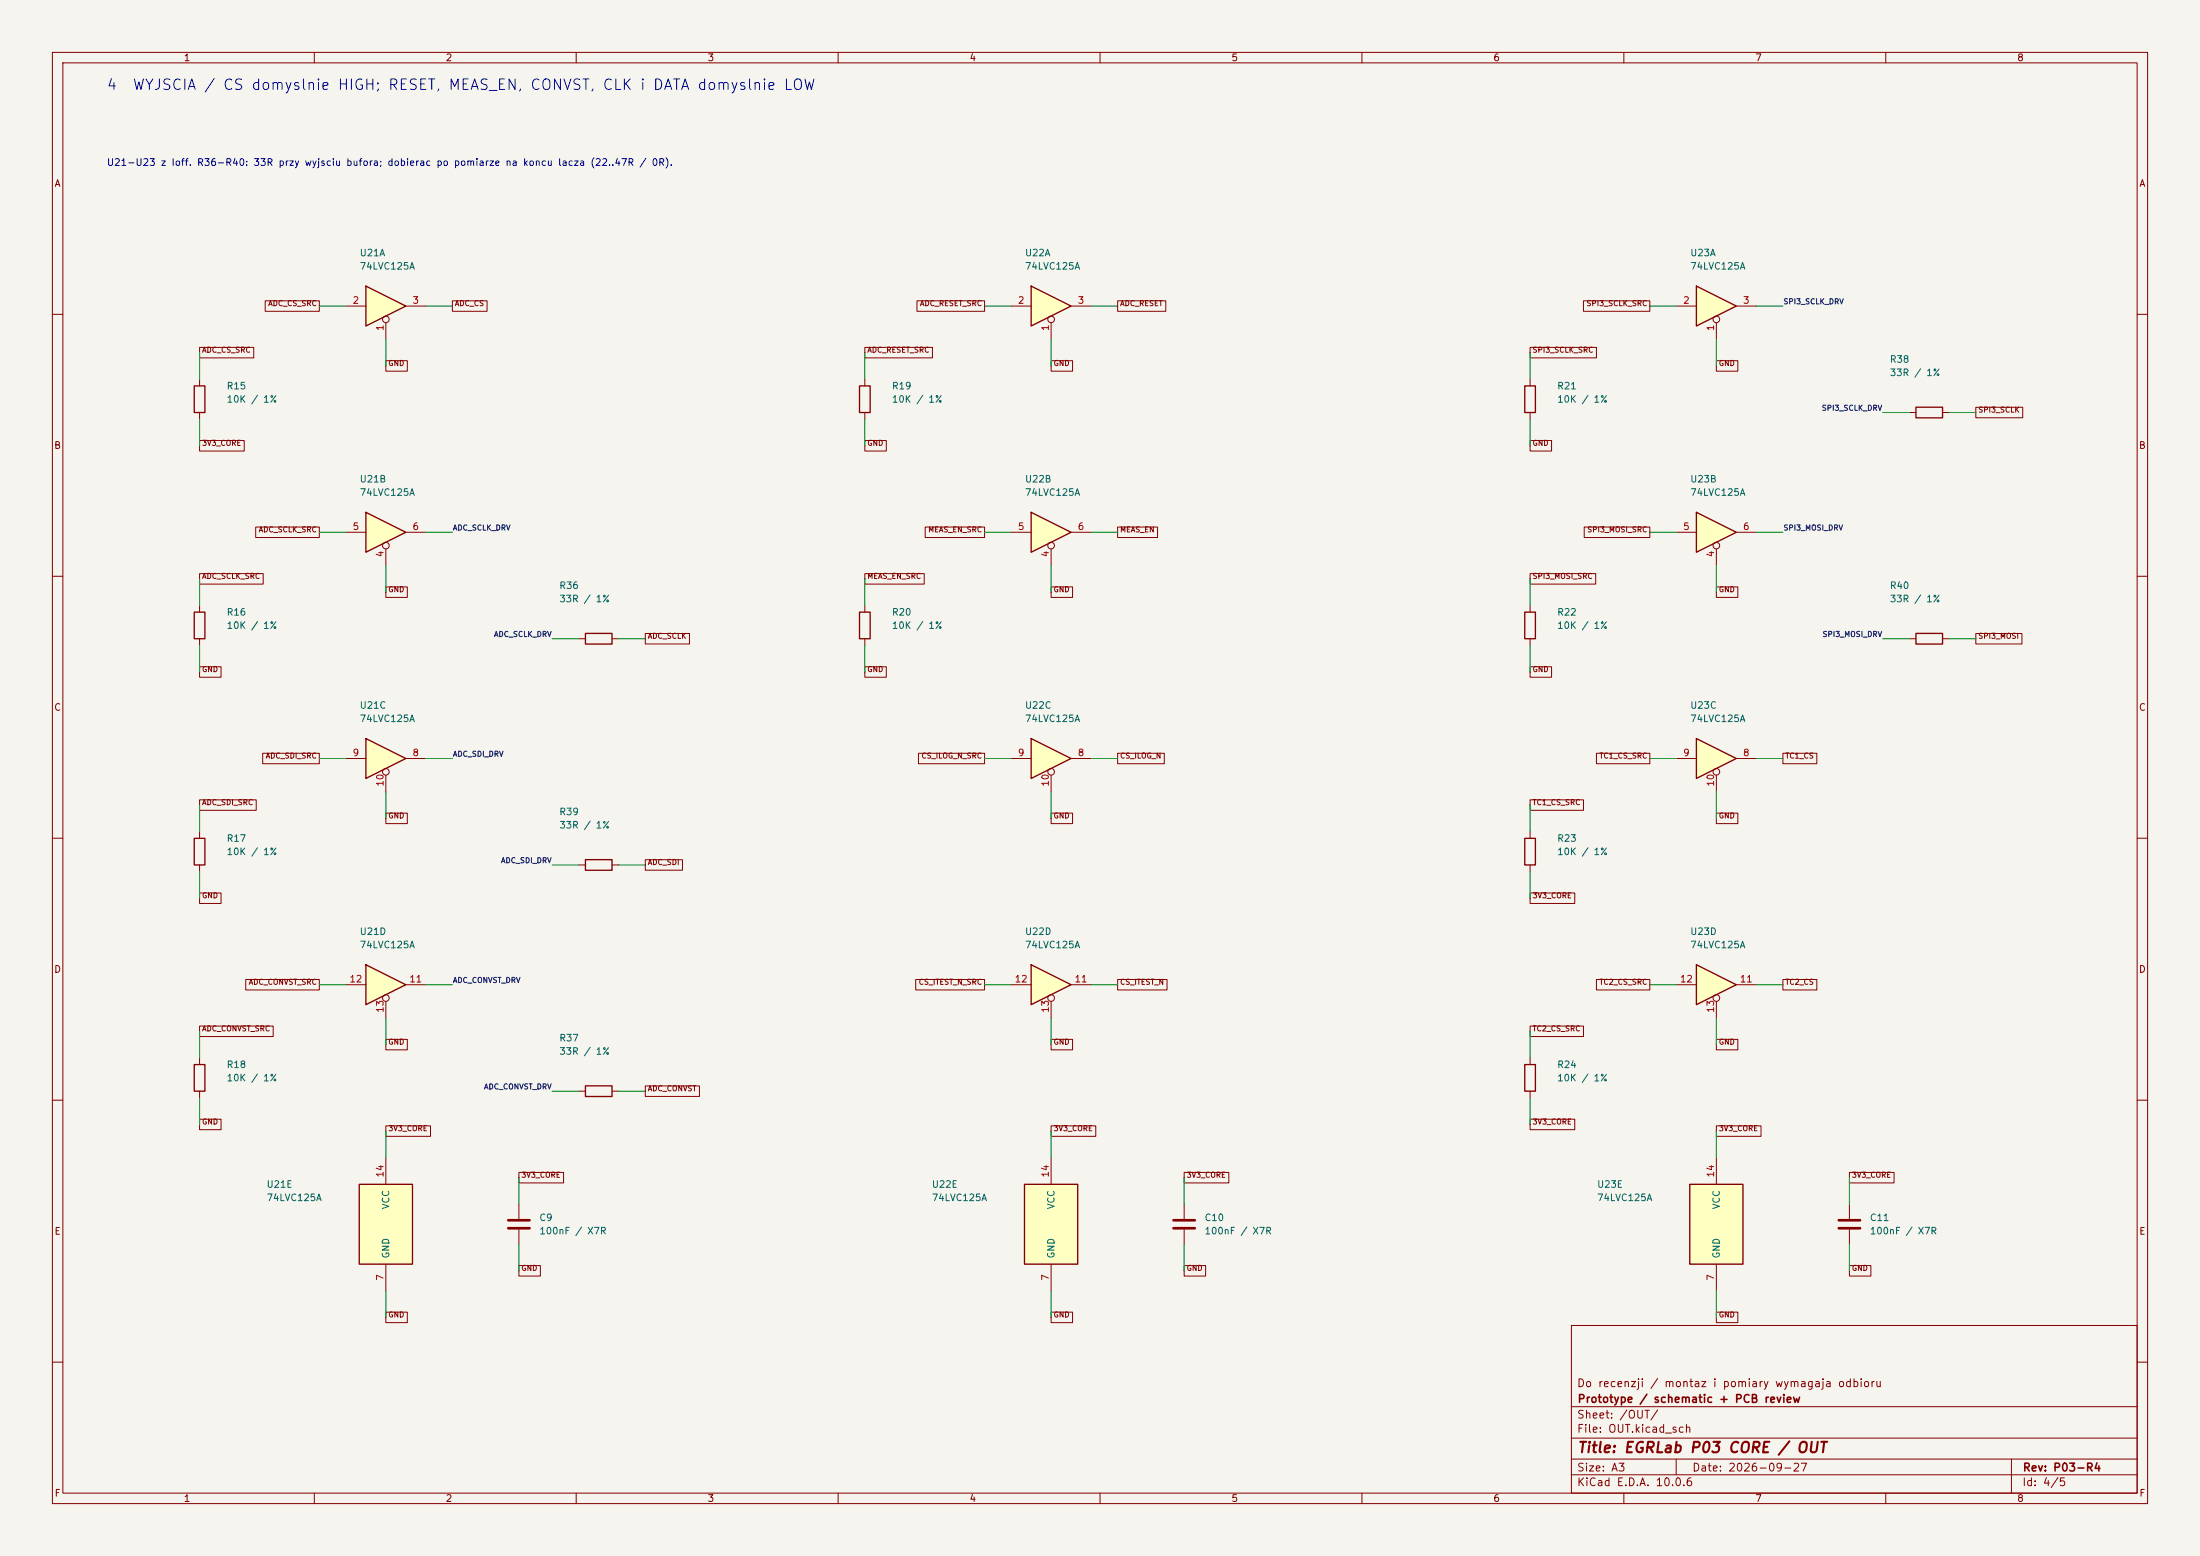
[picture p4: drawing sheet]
(kicad_sch (version 20250114) (generator "eeschema") (paper "A3") (title_block (title "EGRLab P03 CORE / OUT") (date "2026-09-27") (rev "P03-R4") (company "Prototype / schematic + PCB review") (comment 1 "Do recenzji / montaz i pomiary wymagaja odbioru"))(lib_symbols (symbol "P03:74LVC125" (pin_names (offset 1.016)) (exclude_from_sim no) (in_bom yes) (on_board yes) (in_pos_files yes) (duplicate_pin_numbers_are_jumpers no) (symbol "74LVC125_1_0" (polyline (pts (xy -3.81 3.81) (xy -3.81 -3.81) (xy 3.81 0) (xy -3.81 3.81)) (stroke (width 0.254) (type default)) (fill (type background))) (pin input inverted (at 0 -6.35 90) (length 4.445) (name "" (effects (font (size 1.27 1.27)))) (number "1" (effects (font (size 1.27 1.27))))) (pin input line (at -7.62 0 0) (length 3.81) (name "" (effects (font (size 1.27 1.27)))) (number "2" (effects (font (size 1.27 1.27))))) (pin tri_state line (at 7.62 0 180) (length 3.81) (name "" (effects (font (size 1.27 1.27)))) (number "3" (effects (font (size 1.27 1.27)))))) (symbol "74LVC125_2_0" (polyline (pts (xy -3.81 3.81) (xy -3.81 -3.81) (xy 3.81 0) (xy -3.81 3.81)) (stroke (width 0.254) (type default)) (fill (type background))) (pin input inverted (at 0 -6.35 90) (length 4.445) (name "" (effects (font (size 1.27 1.27)))) (number "4" (effects (font (size 1.27 1.27))))) (pin input line (at -7.62 0 0) (length 3.81) (name "" (effects (font (size 1.27 1.27)))) (number "5" (effects (font (size 1.27 1.27))))) (pin tri_state line (at 7.62 0 180) (length 3.81) (name "" (effects (font (size 1.27 1.27)))) (number "6" (effects (font (size 1.27 1.27)))))) (symbol "74LVC125_3_0" (polyline (pts (xy -3.81 3.81) (xy -3.81 -3.81) (xy 3.81 0) (xy -3.81 3.81)) (stroke (width 0.254) (type default)) (fill (type background))) (pin tri_state line (at 7.62 0 180) (length 3.81) (name "" (effects (font (size 1.27 1.27)))) (number "8" (effects (font (size 1.27 1.27))))) (pin input line (at -7.62 0 0) (length 3.81) (name "" (effects (font (size 1.27 1.27)))) (number "9" (effects (font (size 1.27 1.27))))) (pin input inverted (at 0 -6.35 90) (length 4.445) (name "" (effects (font (size 1.27 1.27)))) (number "10" (effects (font (size 1.27 1.27)))))) (symbol "74LVC125_4_0" (polyline (pts (xy -3.81 3.81) (xy -3.81 -3.81) (xy 3.81 0) (xy -3.81 3.81)) (stroke (width 0.254) (type default)) (fill (type background))) (pin tri_state line (at 7.62 0 180) (length 3.81) (name "" (effects (font (size 1.27 1.27)))) (number "11" (effects (font (size 1.27 1.27))))) (pin input line (at -7.62 0 0) (length 3.81) (name "" (effects (font (size 1.27 1.27)))) (number "12" (effects (font (size 1.27 1.27))))) (pin input inverted (at 0 -6.35 90) (length 4.445) (name "" (effects (font (size 1.27 1.27)))) (number "13" (effects (font (size 1.27 1.27)))))) (symbol "74LVC125_5_0" (pin power_in line (at 0 -12.7 90) (length 5.08) (name "GND" (effects (font (size 1.27 1.27)))) (number "7" (effects (font (size 1.27 1.27))))) (pin power_in line (at 0 12.7 270) (length 5.08) (name "VCC" (effects (font (size 1.27 1.27)))) (number "14" (effects (font (size 1.27 1.27)))))) (symbol "74LVC125_5_1" (rectangle (start -5.08 7.62) (end 5.08 -7.62) (stroke (width 0.254) (type default)) (fill (type background)))) (embedded_fonts no))(symbol "P03:R" (pin_numbers (hide yes)) (pin_names (offset 0)) (exclude_from_sim no) (in_bom yes) (on_board yes) (in_pos_files yes) (duplicate_pin_numbers_are_jumpers no) (symbol "R_0_1" (rectangle (start -1.016 -2.54) (end 1.016 2.54) (stroke (width 0.254) (type default)) (fill (type none)))) (symbol "R_1_1" (pin passive line (at 0 3.81 270) (length 1.27) (name "" (effects (font (size 1.27 1.27)))) (number "1" (effects (font (size 1.27 1.27))))) (pin passive line (at 0 -3.81 90) (length 1.27) (name "" (effects (font (size 1.27 1.27)))) (number "2" (effects (font (size 1.27 1.27)))))) (embedded_fonts no))(symbol "P03:C" (pin_numbers (hide yes)) (pin_names (offset 0.254)) (exclude_from_sim no) (in_bom yes) (on_board yes) (in_pos_files yes) (duplicate_pin_numbers_are_jumpers no) (symbol "C_0_1" (polyline (pts (xy -2.032 0.762) (xy 2.032 0.762)) (stroke (width 0.508) (type default)) (fill (type none))) (polyline (pts (xy -2.032 -0.762) (xy 2.032 -0.762)) (stroke (width 0.508) (type default)) (fill (type none)))) (symbol "C_1_1" (pin passive line (at 0 3.81 270) (length 2.794) (name "" (effects (font (size 1.27 1.27)))) (number "1" (effects (font (size 1.27 1.27))))) (pin passive line (at 0 -3.81 90) (length 2.794) (name "" (effects (font (size 1.27 1.27)))) (number "2" (effects (font (size 1.27 1.27)))))) (embedded_fonts no)))(symbol (lib_id "P03:74LVC125") (at 73.66 58.42 0) (unit 1) (in_bom yes) (on_board yes) (dnp no) (property "Reference" "U21" (at 68.58 48.26 0) (effects (font (size 1.27 1.27)) (justify left))) (property "Value" "74LVC125A" (at 68.58 50.8 0) (effects (font (size 1.27 1.27)) (justify left)))(property "Footprint" "P03:Adapter_SO14_DIP14_W15.24_Kamami575068" (at 73.66 58.42 0) (effects (font (size 1 1)) hide))(property "MPN" "74LVC125AD,118 (Nexperia) on Kamami 575068" (at 73.66 58.42 0) (effects (font (size 1 1)) hide))(property "BaselineRef" "U_OUT1" (at 73.66 58.42 0) (effects (font (size 1 1)) hide))(property "Datasheet" "https://assets.nexperia.com/documents/data-sheet/74LVC125A.pdf" (at 73.66 58.42 0) (effects (font (size 1 1)) hide))(pin "1")(pin "2")(pin "3"))(symbol (lib_id "P03:R") (at 38.1 76.2 0) (unit 1) (in_bom yes) (on_board yes) (dnp no) (property "Reference" "R15" (at 43.18 73.66 0) (effects (font (size 1.27 1.27)) (justify left))) (property "Value" "10K / 1%" (at 43.18 76.2 0) (effects (font (size 1.27 1.27)) (justify left)))(property "Footprint" "Resistor_THT:R_Axial_DIN0207_L6.3mm_D2.5mm_P10.16mm_Horizontal" (at 38.1 76.2 0) (effects (font (size 1 1)) hide))(property "MPN" "MF0207FTE-10K" (at 38.1 76.2 0) (effects (font (size 1 1)) hide))(property "BaselineRef" "ADDED_R2_SOURCE_DEFAULT" (at 38.1 76.2 0) (effects (font (size 1 1)) hide))(property "Datasheet" "https://www.yageo.com/upload/media/product/productsearch/datasheet/lr/Yageo_LR_MFR_1.pdf" (at 38.1 76.2 0) (effects (font (size 1 1)) hide))(pin "1")(pin "2"))(symbol (lib_id "P03:74LVC125") (at 73.66 101.6 0) (unit 2) (in_bom yes) (on_board yes) (dnp no) (property "Reference" "U21" (at 68.58 91.44 0) (effects (font (size 1.27 1.27)) (justify left))) (property "Value" "74LVC125A" (at 68.58 93.98 0) (effects (font (size 1.27 1.27)) (justify left)))(property "Footprint" "P03:Adapter_SO14_DIP14_W15.24_Kamami575068" (at 73.66 101.6 0) (effects (font (size 1 1)) hide))(property "MPN" "74LVC125AD,118 (Nexperia) on Kamami 575068" (at 73.66 101.6 0) (effects (font (size 1 1)) hide))(property "BaselineRef" "U_OUT1" (at 73.66 101.6 0) (effects (font (size 1 1)) hide))(property "Datasheet" "https://assets.nexperia.com/documents/data-sheet/74LVC125A.pdf" (at 73.66 101.6 0) (effects (font (size 1 1)) hide))(pin "4")(pin "5")(pin "6"))(symbol (lib_id "P03:R") (at 38.1 119.38 0) (unit 1) (in_bom yes) (on_board yes) (dnp no) (property "Reference" "R16" (at 43.18 116.84 0) (effects (font (size 1.27 1.27)) (justify left))) (property "Value" "10K / 1%" (at 43.18 119.38000000000001 0) (effects (font (size 1.27 1.27)) (justify left)))(property "Footprint" "Resistor_THT:R_Axial_DIN0207_L6.3mm_D2.5mm_P10.16mm_Horizontal" (at 38.1 119.38 0) (effects (font (size 1 1)) hide))(property "MPN" "MF0207FTE-10K" (at 38.1 119.38 0) (effects (font (size 1 1)) hide))(property "BaselineRef" "ADDED_R2_SOURCE_DEFAULT" (at 38.1 119.38 0) (effects (font (size 1 1)) hide))(property "Datasheet" "https://www.yageo.com/upload/media/product/productsearch/datasheet/lr/Yageo_LR_MFR_1.pdf" (at 38.1 119.38 0) (effects (font (size 1 1)) hide))(pin "1")(pin "2"))(symbol (lib_id "P03:R") (at 114.3 121.92 90) (unit 1) (in_bom yes) (on_board yes) (dnp no) (property "Reference" "R36" (at 106.68 111.76 90) (effects (font (size 1.27 1.27)) (justify right))) (property "Value" "33R / 1%" (at 106.68 114.30000000000001 90) (effects (font (size 1.27 1.27)) (justify right)))(property "Footprint" "Resistor_THT:R_Axial_DIN0207_L6.3mm_D2.5mm_P10.16mm_Horizontal" (at 114.3 121.92 0) (effects (font (size 1 1)) hide))(property "MPN" "MF0207FTE-33R" (at 114.3 121.92 0) (effects (font (size 1 1)) hide))(property "BaselineRef" "ADDED_R2_SOURCE_TERMINATION" (at 114.3 121.92 0) (effects (font (size 1 1)) hide))(property "Datasheet" "https://www.yageo.com/upload/media/product/productsearch/datasheet/lr/Yageo_LR_MFR_1.pdf" (at 114.3 121.92 0) (effects (font (size 1 1)) hide))(pin "1")(pin "2"))(symbol (lib_id "P03:74LVC125") (at 73.66 144.78 0) (unit 3) (in_bom yes) (on_board yes) (dnp no) (property "Reference" "U21" (at 68.58 134.62 0) (effects (font (size 1.27 1.27)) (justify left))) (property "Value" "74LVC125A" (at 68.58 137.16 0) (effects (font (size 1.27 1.27)) (justify left)))(property "Footprint" "P03:Adapter_SO14_DIP14_W15.24_Kamami575068" (at 73.66 144.78 0) (effects (font (size 1 1)) hide))(property "MPN" "74LVC125AD,118 (Nexperia) on Kamami 575068" (at 73.66 144.78 0) (effects (font (size 1 1)) hide))(property "BaselineRef" "U_OUT1" (at 73.66 144.78 0) (effects (font (size 1 1)) hide))(property "Datasheet" "https://assets.nexperia.com/documents/data-sheet/74LVC125A.pdf" (at 73.66 144.78 0) (effects (font (size 1 1)) hide))(pin "8")(pin "9")(pin "10"))(symbol (lib_id "P03:R") (at 38.1 162.56 0) (unit 1) (in_bom yes) (on_board yes) (dnp no) (property "Reference" "R17" (at 43.18 160.02 0) (effects (font (size 1.27 1.27)) (justify left))) (property "Value" "10K / 1%" (at 43.18 162.56 0) (effects (font (size 1.27 1.27)) (justify left)))(property "Footprint" "Resistor_THT:R_Axial_DIN0207_L6.3mm_D2.5mm_P10.16mm_Horizontal" (at 38.1 162.56 0) (effects (font (size 1 1)) hide))(property "MPN" "MF0207FTE-10K" (at 38.1 162.56 0) (effects (font (size 1 1)) hide))(property "BaselineRef" "ADDED_R2_SOURCE_DEFAULT" (at 38.1 162.56 0) (effects (font (size 1 1)) hide))(property "Datasheet" "https://www.yageo.com/upload/media/product/productsearch/datasheet/lr/Yageo_LR_MFR_1.pdf" (at 38.1 162.56 0) (effects (font (size 1 1)) hide))(pin "1")(pin "2"))(symbol (lib_id "P03:R") (at 114.3 165.1 90) (unit 1) (in_bom yes) (on_board yes) (dnp no) (property "Reference" "R39" (at 106.68 154.94 90) (effects (font (size 1.27 1.27)) (justify right))) (property "Value" "33R / 1%" (at 106.68 157.48 90) (effects (font (size 1.27 1.27)) (justify right)))(property "Footprint" "Resistor_THT:R_Axial_DIN0207_L6.3mm_D2.5mm_P10.16mm_Horizontal" (at 114.3 165.1 0) (effects (font (size 1 1)) hide))(property "MPN" "MF0207FTE-33R" (at 114.3 165.1 0) (effects (font (size 1 1)) hide))(property "BaselineRef" "ADDED_R2_SOURCE_TERMINATION" (at 114.3 165.1 0) (effects (font (size 1 1)) hide))(property "Datasheet" "https://www.yageo.com/upload/media/product/productsearch/datasheet/lr/Yageo_LR_MFR_1.pdf" (at 114.3 165.1 0) (effects (font (size 1 1)) hide))(pin "1")(pin "2"))(symbol (lib_id "P03:74LVC125") (at 73.66 187.96 0) (unit 4) (in_bom yes) (on_board yes) (dnp no) (property "Reference" "U21" (at 68.58 177.8 0) (effects (font (size 1.27 1.27)) (justify left))) (property "Value" "74LVC125A" (at 68.58 180.34 0) (effects (font (size 1.27 1.27)) (justify left)))(property "Footprint" "P03:Adapter_SO14_DIP14_W15.24_Kamami575068" (at 73.66 187.96 0) (effects (font (size 1 1)) hide))(property "MPN" "74LVC125AD,118 (Nexperia) on Kamami 575068" (at 73.66 187.96 0) (effects (font (size 1 1)) hide))(property "BaselineRef" "U_OUT1" (at 73.66 187.96 0) (effects (font (size 1 1)) hide))(property "Datasheet" "https://assets.nexperia.com/documents/data-sheet/74LVC125A.pdf" (at 73.66 187.96 0) (effects (font (size 1 1)) hide))(pin "11")(pin "12")(pin "13"))(symbol (lib_id "P03:R") (at 38.1 205.74 0) (unit 1) (in_bom yes) (on_board yes) (dnp no) (property "Reference" "R18" (at 43.18 203.2 0) (effects (font (size 1.27 1.27)) (justify left))) (property "Value" "10K / 1%" (at 43.18 205.73999999999998 0) (effects (font (size 1.27 1.27)) (justify left)))(property "Footprint" "Resistor_THT:R_Axial_DIN0207_L6.3mm_D2.5mm_P10.16mm_Horizontal" (at 38.1 205.74 0) (effects (font (size 1 1)) hide))(property "MPN" "MF0207FTE-10K" (at 38.1 205.74 0) (effects (font (size 1 1)) hide))(property "BaselineRef" "ADDED_R2_SOURCE_DEFAULT" (at 38.1 205.74 0) (effects (font (size 1 1)) hide))(property "Datasheet" "https://www.yageo.com/upload/media/product/productsearch/datasheet/lr/Yageo_LR_MFR_1.pdf" (at 38.1 205.74 0) (effects (font (size 1 1)) hide))(pin "1")(pin "2"))(symbol (lib_id "P03:R") (at 114.3 208.28 90) (unit 1) (in_bom yes) (on_board yes) (dnp no) (property "Reference" "R37" (at 106.68 198.12 90) (effects (font (size 1.27 1.27)) (justify right))) (property "Value" "33R / 1%" (at 106.68 200.66 90) (effects (font (size 1.27 1.27)) (justify right)))(property "Footprint" "Resistor_THT:R_Axial_DIN0207_L6.3mm_D2.5mm_P10.16mm_Horizontal" (at 114.3 208.28 0) (effects (font (size 1 1)) hide))(property "MPN" "MF0207FTE-33R" (at 114.3 208.28 0) (effects (font (size 1 1)) hide))(property "BaselineRef" "ADDED_R2_SOURCE_TERMINATION" (at 114.3 208.28 0) (effects (font (size 1 1)) hide))(property "Datasheet" "https://www.yageo.com/upload/media/product/productsearch/datasheet/lr/Yageo_LR_MFR_1.pdf" (at 114.3 208.28 0) (effects (font (size 1 1)) hide))(pin "1")(pin "2"))(symbol (lib_id "P03:74LVC125") (at 73.66 233.68 0) (unit 5) (in_bom yes) (on_board yes) (dnp no) (property "Reference" "U21" (at 50.8 226.06 0) (effects (font (size 1.27 1.27)) (justify left))) (property "Value" "74LVC125A" (at 50.8 228.6 0) (effects (font (size 1.27 1.27)) (justify left)))(property "Footprint" "P03:Adapter_SO14_DIP14_W15.24_Kamami575068" (at 73.66 233.68 0) (effects (font (size 1 1)) hide))(property "MPN" "74LVC125AD,118 (Nexperia) on Kamami 575068" (at 73.66 233.68 0) (effects (font (size 1 1)) hide))(property "BaselineRef" "U_OUT1" (at 73.66 233.68 0) (effects (font (size 1 1)) hide))(property "Datasheet" "https://assets.nexperia.com/documents/data-sheet/74LVC125A.pdf" (at 73.66 233.68 0) (effects (font (size 1 1)) hide))(pin "7")(pin "14"))(symbol (lib_id "P03:C") (at 99.06 233.68 0) (unit 1) (in_bom yes) (on_board yes) (dnp no) (property "Reference" "C9" (at 102.87 232.41 0) (effects (font (size 1.27 1.27)) (justify left))) (property "Value" "100nF / X7R" (at 102.87 234.95 0) (effects (font (size 1.27 1.27)) (justify left)))(property "Footprint" "P03:C_Vishay_K15_H5_P5" (at 99.06 233.68 0) (effects (font (size 1 1)) hide))(property "MPN" "K104K15X7RF53H5" (at 99.06 233.68 0) (effects (font (size 1 1)) hide))(property "BaselineRef" "C_U_OUT1" (at 99.06 233.68 0) (effects (font (size 1 1)) hide))(property "Datasheet" "https://www.vishay.com/docs/45171/kseries.pdf" (at 99.06 233.68 0) (effects (font (size 1 1)) hide))(pin "1")(pin "2"))(symbol (lib_id "P03:74LVC125") (at 200.66 58.42 0) (unit 1) (in_bom yes) (on_board yes) (dnp no) (property "Reference" "U22" (at 195.58 48.26 0) (effects (font (size 1.27 1.27)) (justify left))) (property "Value" "74LVC125A" (at 195.58 50.8 0) (effects (font (size 1.27 1.27)) (justify left)))(property "Footprint" "P03:Adapter_SO14_DIP14_W15.24_Kamami575068" (at 200.66 58.42 0) (effects (font (size 1 1)) hide))(property "MPN" "74LVC125AD,118 (Nexperia) on Kamami 575068" (at 200.66 58.42 0) (effects (font (size 1 1)) hide))(property "BaselineRef" "U_OUT2" (at 200.66 58.42 0) (effects (font (size 1 1)) hide))(property "Datasheet" "https://assets.nexperia.com/documents/data-sheet/74LVC125A.pdf" (at 200.66 58.42 0) (effects (font (size 1 1)) hide))(pin "1")(pin "2")(pin "3"))(symbol (lib_id "P03:R") (at 165.1 76.2 0) (unit 1) (in_bom yes) (on_board yes) (dnp no) (property "Reference" "R19" (at 170.18 73.66 0) (effects (font (size 1.27 1.27)) (justify left))) (property "Value" "10K / 1%" (at 170.18 76.2 0) (effects (font (size 1.27 1.27)) (justify left)))(property "Footprint" "Resistor_THT:R_Axial_DIN0207_L6.3mm_D2.5mm_P10.16mm_Horizontal" (at 165.1 76.2 0) (effects (font (size 1 1)) hide))(property "MPN" "MF0207FTE-10K" (at 165.1 76.2 0) (effects (font (size 1 1)) hide))(property "BaselineRef" "ADDED_R2_SOURCE_DEFAULT" (at 165.1 76.2 0) (effects (font (size 1 1)) hide))(property "Datasheet" "https://www.yageo.com/upload/media/product/productsearch/datasheet/lr/Yageo_LR_MFR_1.pdf" (at 165.1 76.2 0) (effects (font (size 1 1)) hide))(pin "1")(pin "2"))(symbol (lib_id "P03:74LVC125") (at 200.66 101.6 0) (unit 2) (in_bom yes) (on_board yes) (dnp no) (property "Reference" "U22" (at 195.58 91.44 0) (effects (font (size 1.27 1.27)) (justify left))) (property "Value" "74LVC125A" (at 195.58 93.98 0) (effects (font (size 1.27 1.27)) (justify left)))(property "Footprint" "P03:Adapter_SO14_DIP14_W15.24_Kamami575068" (at 200.66 101.6 0) (effects (font (size 1 1)) hide))(property "MPN" "74LVC125AD,118 (Nexperia) on Kamami 575068" (at 200.66 101.6 0) (effects (font (size 1 1)) hide))(property "BaselineRef" "U_OUT2" (at 200.66 101.6 0) (effects (font (size 1 1)) hide))(property "Datasheet" "https://assets.nexperia.com/documents/data-sheet/74LVC125A.pdf" (at 200.66 101.6 0) (effects (font (size 1 1)) hide))(pin "4")(pin "5")(pin "6"))(symbol (lib_id "P03:R") (at 165.1 119.38 0) (unit 1) (in_bom yes) (on_board yes) (dnp no) (property "Reference" "R20" (at 170.18 116.84 0) (effects (font (size 1.27 1.27)) (justify left))) (property "Value" "10K / 1%" (at 170.18 119.38000000000001 0) (effects (font (size 1.27 1.27)) (justify left)))(property "Footprint" "Resistor_THT:R_Axial_DIN0207_L6.3mm_D2.5mm_P10.16mm_Horizontal" (at 165.1 119.38 0) (effects (font (size 1 1)) hide))(property "MPN" "MF0207FTE-10K" (at 165.1 119.38 0) (effects (font (size 1 1)) hide))(property "BaselineRef" "ADDED_R2_SOURCE_DEFAULT" (at 165.1 119.38 0) (effects (font (size 1 1)) hide))(property "Datasheet" "https://www.yageo.com/upload/media/product/productsearch/datasheet/lr/Yageo_LR_MFR_1.pdf" (at 165.1 119.38 0) (effects (font (size 1 1)) hide))(pin "1")(pin "2"))(symbol (lib_id "P03:74LVC125") (at 200.66 144.78 0) (unit 3) (in_bom yes) (on_board yes) (dnp no) (property "Reference" "U22" (at 195.58 134.62 0) (effects (font (size 1.27 1.27)) (justify left))) (property "Value" "74LVC125A" (at 195.58 137.16 0) (effects (font (size 1.27 1.27)) (justify left)))(property "Footprint" "P03:Adapter_SO14_DIP14_W15.24_Kamami575068" (at 200.66 144.78 0) (effects (font (size 1 1)) hide))(property "MPN" "74LVC125AD,118 (Nexperia) on Kamami 575068" (at 200.66 144.78 0) (effects (font (size 1 1)) hide))(property "BaselineRef" "U_OUT2" (at 200.66 144.78 0) (effects (font (size 1 1)) hide))(property "Datasheet" "https://assets.nexperia.com/documents/data-sheet/74LVC125A.pdf" (at 200.66 144.78 0) (effects (font (size 1 1)) hide))(pin "8")(pin "9")(pin "10"))(symbol (lib_id "P03:74LVC125") (at 200.66 187.96 0) (unit 4) (in_bom yes) (on_board yes) (dnp no) (property "Reference" "U22" (at 195.58 177.8 0) (effects (font (size 1.27 1.27)) (justify left))) (property "Value" "74LVC125A" (at 195.58 180.34 0) (effects (font (size 1.27 1.27)) (justify left)))(property "Footprint" "P03:Adapter_SO14_DIP14_W15.24_Kamami575068" (at 200.66 187.96 0) (effects (font (size 1 1)) hide))(property "MPN" "74LVC125AD,118 (Nexperia) on Kamami 575068" (at 200.66 187.96 0) (effects (font (size 1 1)) hide))(property "BaselineRef" "U_OUT2" (at 200.66 187.96 0) (effects (font (size 1 1)) hide))(property "Datasheet" "https://assets.nexperia.com/documents/data-sheet/74LVC125A.pdf" (at 200.66 187.96 0) (effects (font (size 1 1)) hide))(pin "11")(pin "12")(pin "13"))(symbol (lib_id "P03:74LVC125") (at 200.66 233.68 0) (unit 5) (in_bom yes) (on_board yes) (dnp no) (property "Reference" "U22" (at 177.8 226.06 0) (effects (font (size 1.27 1.27)) (justify left))) (property "Value" "74LVC125A" (at 177.8 228.6 0) (effects (font (size 1.27 1.27)) (justify left)))(property "Footprint" "P03:Adapter_SO14_DIP14_W15.24_Kamami575068" (at 200.66 233.68 0) (effects (font (size 1 1)) hide))(property "MPN" "74LVC125AD,118 (Nexperia) on Kamami 575068" (at 200.66 233.68 0) (effects (font (size 1 1)) hide))(property "BaselineRef" "U_OUT2" (at 200.66 233.68 0) (effects (font (size 1 1)) hide))(property "Datasheet" "https://assets.nexperia.com/documents/data-sheet/74LVC125A.pdf" (at 200.66 233.68 0) (effects (font (size 1 1)) hide))(pin "7")(pin "14"))(symbol (lib_id "P03:C") (at 226.06 233.68 0) (unit 1) (in_bom yes) (on_board yes) (dnp no) (property "Reference" "C10" (at 229.87 232.41 0) (effects (font (size 1.27 1.27)) (justify left))) (property "Value" "100nF / X7R" (at 229.87 234.95 0) (effects (font (size 1.27 1.27)) (justify left)))(property "Footprint" "P03:C_Vishay_K15_H5_P5" (at 226.06 233.68 0) (effects (font (size 1 1)) hide))(property "MPN" "K104K15X7RF53H5" (at 226.06 233.68 0) (effects (font (size 1 1)) hide))(property "BaselineRef" "C_U_OUT2" (at 226.06 233.68 0) (effects (font (size 1 1)) hide))(property "Datasheet" "https://www.vishay.com/docs/45171/kseries.pdf" (at 226.06 233.68 0) (effects (font (size 1 1)) hide))(pin "1")(pin "2"))(symbol (lib_id "P03:74LVC125") (at 327.66 58.42 0) (unit 1) (in_bom yes) (on_board yes) (dnp no) (property "Reference" "U23" (at 322.58 48.26 0) (effects (font (size 1.27 1.27)) (justify left))) (property "Value" "74LVC125A" (at 322.58 50.8 0) (effects (font (size 1.27 1.27)) (justify left)))(property "Footprint" "P03:Adapter_SO14_DIP14_W15.24_Kamami575068" (at 327.66 58.42 0) (effects (font (size 1 1)) hide))(property "MPN" "74LVC125AD,118 (Nexperia) on Kamami 575068" (at 327.66 58.42 0) (effects (font (size 1 1)) hide))(property "BaselineRef" "U_OUT3" (at 327.66 58.42 0) (effects (font (size 1 1)) hide))(property "Datasheet" "https://assets.nexperia.com/documents/data-sheet/74LVC125A.pdf" (at 327.66 58.42 0) (effects (font (size 1 1)) hide))(pin "1")(pin "2")(pin "3"))(symbol (lib_id "P03:R") (at 292.1 76.2 0) (unit 1) (in_bom yes) (on_board yes) (dnp no) (property "Reference" "R21" (at 297.18 73.66 0) (effects (font (size 1.27 1.27)) (justify left))) (property "Value" "10K / 1%" (at 297.18 76.2 0) (effects (font (size 1.27 1.27)) (justify left)))(property "Footprint" "Resistor_THT:R_Axial_DIN0207_L6.3mm_D2.5mm_P10.16mm_Horizontal" (at 292.1 76.2 0) (effects (font (size 1 1)) hide))(property "MPN" "MF0207FTE-10K" (at 292.1 76.2 0) (effects (font (size 1 1)) hide))(property "BaselineRef" "ADDED_R2_SOURCE_DEFAULT" (at 292.1 76.2 0) (effects (font (size 1 1)) hide))(property "Datasheet" "https://www.yageo.com/upload/media/product/productsearch/datasheet/lr/Yageo_LR_MFR_1.pdf" (at 292.1 76.2 0) (effects (font (size 1 1)) hide))(pin "1")(pin "2"))(symbol (lib_id "P03:R") (at 368.3 78.74 90) (unit 1) (in_bom yes) (on_board yes) (dnp no) (property "Reference" "R38" (at 360.68 68.58 90) (effects (font (size 1.27 1.27)) (justify right))) (property "Value" "33R / 1%" (at 360.68 71.12 90) (effects (font (size 1.27 1.27)) (justify right)))(property "Footprint" "Resistor_THT:R_Axial_DIN0207_L6.3mm_D2.5mm_P10.16mm_Horizontal" (at 368.3 78.74 0) (effects (font (size 1 1)) hide))(property "MPN" "MF0207FTE-33R" (at 368.3 78.74 0) (effects (font (size 1 1)) hide))(property "BaselineRef" "ADDED_R2_SOURCE_TERMINATION" (at 368.3 78.74 0) (effects (font (size 1 1)) hide))(property "Datasheet" "https://www.yageo.com/upload/media/product/productsearch/datasheet/lr/Yageo_LR_MFR_1.pdf" (at 368.3 78.74 0) (effects (font (size 1 1)) hide))(pin "1")(pin "2"))(symbol (lib_id "P03:74LVC125") (at 327.66 101.6 0) (unit 2) (in_bom yes) (on_board yes) (dnp no) (property "Reference" "U23" (at 322.58 91.44 0) (effects (font (size 1.27 1.27)) (justify left))) (property "Value" "74LVC125A" (at 322.58 93.98 0) (effects (font (size 1.27 1.27)) (justify left)))(property "Footprint" "P03:Adapter_SO14_DIP14_W15.24_Kamami575068" (at 327.66 101.6 0) (effects (font (size 1 1)) hide))(property "MPN" "74LVC125AD,118 (Nexperia) on Kamami 575068" (at 327.66 101.6 0) (effects (font (size 1 1)) hide))(property "BaselineRef" "U_OUT3" (at 327.66 101.6 0) (effects (font (size 1 1)) hide))(property "Datasheet" "https://assets.nexperia.com/documents/data-sheet/74LVC125A.pdf" (at 327.66 101.6 0) (effects (font (size 1 1)) hide))(pin "4")(pin "5")(pin "6"))(symbol (lib_id "P03:R") (at 292.1 119.38 0) (unit 1) (in_bom yes) (on_board yes) (dnp no) (property "Reference" "R22" (at 297.18 116.84 0) (effects (font (size 1.27 1.27)) (justify left))) (property "Value" "10K / 1%" (at 297.18 119.38000000000001 0) (effects (font (size 1.27 1.27)) (justify left)))(property "Footprint" "Resistor_THT:R_Axial_DIN0207_L6.3mm_D2.5mm_P10.16mm_Horizontal" (at 292.1 119.38 0) (effects (font (size 1 1)) hide))(property "MPN" "MF0207FTE-10K" (at 292.1 119.38 0) (effects (font (size 1 1)) hide))(property "BaselineRef" "ADDED_R2_SOURCE_DEFAULT" (at 292.1 119.38 0) (effects (font (size 1 1)) hide))(property "Datasheet" "https://www.yageo.com/upload/media/product/productsearch/datasheet/lr/Yageo_LR_MFR_1.pdf" (at 292.1 119.38 0) (effects (font (size 1 1)) hide))(pin "1")(pin "2"))(symbol (lib_id "P03:R") (at 368.3 121.92 90) (unit 1) (in_bom yes) (on_board yes) (dnp no) (property "Reference" "R40" (at 360.68 111.76 90) (effects (font (size 1.27 1.27)) (justify right))) (property "Value" "33R / 1%" (at 360.68 114.30000000000001 90) (effects (font (size 1.27 1.27)) (justify right)))(property "Footprint" "Resistor_THT:R_Axial_DIN0207_L6.3mm_D2.5mm_P10.16mm_Horizontal" (at 368.3 121.92 0) (effects (font (size 1 1)) hide))(property "MPN" "MF0207FTE-33R" (at 368.3 121.92 0) (effects (font (size 1 1)) hide))(property "BaselineRef" "ADDED_R2_SOURCE_TERMINATION" (at 368.3 121.92 0) (effects (font (size 1 1)) hide))(property "Datasheet" "https://www.yageo.com/upload/media/product/productsearch/datasheet/lr/Yageo_LR_MFR_1.pdf" (at 368.3 121.92 0) (effects (font (size 1 1)) hide))(pin "1")(pin "2"))(symbol (lib_id "P03:74LVC125") (at 327.66 144.78 0) (unit 3) (in_bom yes) (on_board yes) (dnp no) (property "Reference" "U23" (at 322.58 134.62 0) (effects (font (size 1.27 1.27)) (justify left))) (property "Value" "74LVC125A" (at 322.58 137.16 0) (effects (font (size 1.27 1.27)) (justify left)))(property "Footprint" "P03:Adapter_SO14_DIP14_W15.24_Kamami575068" (at 327.66 144.78 0) (effects (font (size 1 1)) hide))(property "MPN" "74LVC125AD,118 (Nexperia) on Kamami 575068" (at 327.66 144.78 0) (effects (font (size 1 1)) hide))(property "BaselineRef" "U_OUT3" (at 327.66 144.78 0) (effects (font (size 1 1)) hide))(property "Datasheet" "https://assets.nexperia.com/documents/data-sheet/74LVC125A.pdf" (at 327.66 144.78 0) (effects (font (size 1 1)) hide))(pin "8")(pin "9")(pin "10"))(symbol (lib_id "P03:R") (at 292.1 162.56 0) (unit 1) (in_bom yes) (on_board yes) (dnp no) (property "Reference" "R23" (at 297.18 160.02 0) (effects (font (size 1.27 1.27)) (justify left))) (property "Value" "10K / 1%" (at 297.18 162.56 0) (effects (font (size 1.27 1.27)) (justify left)))(property "Footprint" "Resistor_THT:R_Axial_DIN0207_L6.3mm_D2.5mm_P10.16mm_Horizontal" (at 292.1 162.56 0) (effects (font (size 1 1)) hide))(property "MPN" "MF0207FTE-10K" (at 292.1 162.56 0) (effects (font (size 1 1)) hide))(property "BaselineRef" "ADDED_R2_SOURCE_DEFAULT" (at 292.1 162.56 0) (effects (font (size 1 1)) hide))(property "Datasheet" "https://www.yageo.com/upload/media/product/productsearch/datasheet/lr/Yageo_LR_MFR_1.pdf" (at 292.1 162.56 0) (effects (font (size 1 1)) hide))(pin "1")(pin "2"))(symbol (lib_id "P03:74LVC125") (at 327.66 187.96 0) (unit 4) (in_bom yes) (on_board yes) (dnp no) (property "Reference" "U23" (at 322.58 177.8 0) (effects (font (size 1.27 1.27)) (justify left))) (property "Value" "74LVC125A" (at 322.58 180.34 0) (effects (font (size 1.27 1.27)) (justify left)))(property "Footprint" "P03:Adapter_SO14_DIP14_W15.24_Kamami575068" (at 327.66 187.96 0) (effects (font (size 1 1)) hide))(property "MPN" "74LVC125AD,118 (Nexperia) on Kamami 575068" (at 327.66 187.96 0) (effects (font (size 1 1)) hide))(property "BaselineRef" "U_OUT3" (at 327.66 187.96 0) (effects (font (size 1 1)) hide))(property "Datasheet" "https://assets.nexperia.com/documents/data-sheet/74LVC125A.pdf" (at 327.66 187.96 0) (effects (font (size 1 1)) hide))(pin "11")(pin "12")(pin "13"))(symbol (lib_id "P03:R") (at 292.1 205.74 0) (unit 1) (in_bom yes) (on_board yes) (dnp no) (property "Reference" "R24" (at 297.18 203.2 0) (effects (font (size 1.27 1.27)) (justify left))) (property "Value" "10K / 1%" (at 297.18 205.73999999999998 0) (effects (font (size 1.27 1.27)) (justify left)))(property "Footprint" "Resistor_THT:R_Axial_DIN0207_L6.3mm_D2.5mm_P10.16mm_Horizontal" (at 292.1 205.74 0) (effects (font (size 1 1)) hide))(property "MPN" "MF0207FTE-10K" (at 292.1 205.74 0) (effects (font (size 1 1)) hide))(property "BaselineRef" "ADDED_R2_SOURCE_DEFAULT" (at 292.1 205.74 0) (effects (font (size 1 1)) hide))(property "Datasheet" "https://www.yageo.com/upload/media/product/productsearch/datasheet/lr/Yageo_LR_MFR_1.pdf" (at 292.1 205.74 0) (effects (font (size 1 1)) hide))(pin "1")(pin "2"))(symbol (lib_id "P03:74LVC125") (at 327.66 233.68 0) (unit 5) (in_bom yes) (on_board yes) (dnp no) (property "Reference" "U23" (at 304.8 226.06 0) (effects (font (size 1.27 1.27)) (justify left))) (property "Value" "74LVC125A" (at 304.8 228.6 0) (effects (font (size 1.27 1.27)) (justify left)))(property "Footprint" "P03:Adapter_SO14_DIP14_W15.24_Kamami575068" (at 327.66 233.68 0) (effects (font (size 1 1)) hide))(property "MPN" "74LVC125AD,118 (Nexperia) on Kamami 575068" (at 327.66 233.68 0) (effects (font (size 1 1)) hide))(property "BaselineRef" "U_OUT3" (at 327.66 233.68 0) (effects (font (size 1 1)) hide))(property "Datasheet" "https://assets.nexperia.com/documents/data-sheet/74LVC125A.pdf" (at 327.66 233.68 0) (effects (font (size 1 1)) hide))(pin "7")(pin "14"))(symbol (lib_id "P03:C") (at 353.06 233.68 0) (unit 1) (in_bom yes) (on_board yes) (dnp no) (property "Reference" "C11" (at 356.87 232.41 0) (effects (font (size 1.27 1.27)) (justify left))) (property "Value" "100nF / X7R" (at 356.87 234.95 0) (effects (font (size 1.27 1.27)) (justify left)))(property "Footprint" "P03:C_Vishay_K15_H5_P5" (at 353.06 233.68 0) (effects (font (size 1 1)) hide))(property "MPN" "K104K15X7RF53H5" (at 353.06 233.68 0) (effects (font (size 1 1)) hide))(property "BaselineRef" "C_U_OUT3" (at 353.06 233.68 0) (effects (font (size 1 1)) hide))(property "Datasheet" "https://www.vishay.com/docs/45171/kseries.pdf" (at 353.06 233.68 0) (effects (font (size 1 1)) hide))(pin "1")(pin "2"))(text "4  WYJSCIA / CS domyslnie HIGH; RESET, MEAS_EN, CONVST, CLK i DATA domyslnie LOW" (at 20.32 15.24 0) (effects (font (size 2 2)) (justify left top)))(text "U21-U23 z Ioff. R36-R40: 33R przy wyjsciu bufora; dobierac po pomiarze na koncu lacza (22..47R / 0R)." (at 20.32 30.48 0) (effects (font (size 1.3 1.3)) (justify left top)))(wire (pts (xy 73.66 64.77) (xy 73.66 69.85)) (stroke (width 0) (type default)))(global_label "GND" (shape passive) (at 73.66 69.85 0) (effects (font (size 1 1)) (justify left bottom)))(wire (pts (xy 66.04 58.42) (xy 60.96 58.42)) (stroke (width 0) (type default)))(global_label "ADC_CS_SRC" (shape passive) (at 60.96 58.42 0) (effects (font (size 1 1)) (justify right bottom)))(wire (pts (xy 81.28 58.42) (xy 86.36 58.42)) (stroke (width 0) (type default)))(global_label "ADC_CS" (shape passive) (at 86.36 58.42 0) (effects (font (size 1 1)) (justify left bottom)))(wire (pts (xy 38.1 72.39) (xy 38.1 67.31)) (stroke (width 0) (type default)))(global_label "ADC_CS_SRC" (shape passive) (at 38.1 67.31 0) (effects (font (size 1 1)) (justify left bottom)))(wire (pts (xy 38.1 80.01) (xy 38.1 85.09)) (stroke (width 0) (type default)))(global_label "3V3_CORE" (shape passive) (at 38.1 85.09 0) (effects (font (size 1 1)) (justify left bottom)))(wire (pts (xy 73.66 107.95) (xy 73.66 113.03)) (stroke (width 0) (type default)))(global_label "GND" (shape passive) (at 73.66 113.03 0) (effects (font (size 1 1)) (justify left bottom)))(wire (pts (xy 66.04 101.6) (xy 60.96 101.6)) (stroke (width 0) (type default)))(global_label "ADC_SCLK_SRC" (shape passive) (at 60.96 101.6 0) (effects (font (size 1 1)) (justify right bottom)))(wire (pts (xy 81.28 101.6) (xy 86.36 101.6)) (stroke (width 0) (type default)))(label "ADC_SCLK_DRV"  (at 86.36 101.6 0) (effects (font (size 1 1)) (justify left bottom)))(wire (pts (xy 38.1 115.57) (xy 38.1 110.49)) (stroke (width 0) (type default)))(global_label "ADC_SCLK_SRC" (shape passive) (at 38.1 110.49 0) (effects (font (size 1 1)) (justify left bottom)))(wire (pts (xy 38.1 123.19) (xy 38.1 128.27)) (stroke (width 0) (type default)))(global_label "GND" (shape passive) (at 38.1 128.27 0) (effects (font (size 1 1)) (justify left bottom)))(wire (pts (xy 110.49 121.92) (xy 105.41 121.92)) (stroke (width 0) (type default)))(label "ADC_SCLK_DRV"  (at 105.41 121.92 0) (effects (font (size 1 1)) (justify right bottom)))(wire (pts (xy 118.11 121.92) (xy 123.19 121.92)) (stroke (width 0) (type default)))(global_label "ADC_SCLK" (shape passive) (at 123.19 121.92 0) (effects (font (size 1 1)) (justify left bottom)))(wire (pts (xy 81.28 144.78) (xy 86.36 144.78)) (stroke (width 0) (type default)))(label "ADC_SDI_DRV"  (at 86.36 144.78 0) (effects (font (size 1 1)) (justify left bottom)))(wire (pts (xy 66.04 144.78) (xy 60.96 144.78)) (stroke (width 0) (type default)))(global_label "ADC_SDI_SRC" (shape passive) (at 60.96 144.78 0) (effects (font (size 1 1)) (justify right bottom)))(wire (pts (xy 73.66 151.13) (xy 73.66 156.21)) (stroke (width 0) (type default)))(global_label "GND" (shape passive) (at 73.66 156.21 0) (effects (font (size 1 1)) (justify left bottom)))(wire (pts (xy 38.1 158.75) (xy 38.1 153.67)) (stroke (width 0) (type default)))(global_label "ADC_SDI_SRC" (shape passive) (at 38.1 153.67 0) (effects (font (size 1 1)) (justify left bottom)))(wire (pts (xy 38.1 166.37) (xy 38.1 171.45)) (stroke (width 0) (type default)))(global_label "GND" (shape passive) (at 38.1 171.45 0) (effects (font (size 1 1)) (justify left bottom)))(wire (pts (xy 110.49 165.1) (xy 105.41 165.1)) (stroke (width 0) (type default)))(label "ADC_SDI_DRV"  (at 105.41 165.1 0) (effects (font (size 1 1)) (justify right bottom)))(wire (pts (xy 118.11 165.1) (xy 123.19 165.1)) (stroke (width 0) (type default)))(global_label "ADC_SDI" (shape passive) (at 123.19 165.1 0) (effects (font (size 1 1)) (justify left bottom)))(wire (pts (xy 81.28 187.96) (xy 86.36 187.96)) (stroke (width 0) (type default)))(label "ADC_CONVST_DRV"  (at 86.36 187.96 0) (effects (font (size 1 1)) (justify left bottom)))(wire (pts (xy 66.04 187.96) (xy 60.96 187.96)) (stroke (width 0) (type default)))(global_label "ADC_CONVST_SRC" (shape passive) (at 60.96 187.96 0) (effects (font (size 1 1)) (justify right bottom)))(wire (pts (xy 73.66 194.31) (xy 73.66 199.39)) (stroke (width 0) (type default)))(global_label "GND" (shape passive) (at 73.66 199.39 0) (effects (font (size 1 1)) (justify left bottom)))(wire (pts (xy 38.1 201.93) (xy 38.1 196.85)) (stroke (width 0) (type default)))(global_label "ADC_CONVST_SRC" (shape passive) (at 38.1 196.85 0) (effects (font (size 1 1)) (justify left bottom)))(wire (pts (xy 38.1 209.55) (xy 38.1 214.63)) (stroke (width 0) (type default)))(global_label "GND" (shape passive) (at 38.1 214.63 0) (effects (font (size 1 1)) (justify left bottom)))(wire (pts (xy 110.49 208.28) (xy 105.41 208.28)) (stroke (width 0) (type default)))(label "ADC_CONVST_DRV"  (at 105.41 208.28 0) (effects (font (size 1 1)) (justify right bottom)))(wire (pts (xy 118.11 208.28) (xy 123.19 208.28)) (stroke (width 0) (type default)))(global_label "ADC_CONVST" (shape passive) (at 123.19 208.28 0) (effects (font (size 1 1)) (justify left bottom)))(wire (pts (xy 73.66 246.38) (xy 73.66 251.46)) (stroke (width 0) (type default)))(global_label "GND" (shape passive) (at 73.66 251.46 0) (effects (font (size 1 1)) (justify left bottom)))(wire (pts (xy 73.66 220.98) (xy 73.66 215.9)) (stroke (width 0) (type default)))(global_label "3V3_CORE" (shape passive) (at 73.66 215.9 0) (effects (font (size 1 1)) (justify left bottom)))(wire (pts (xy 99.06 229.87) (xy 99.06 224.79)) (stroke (width 0) (type default)))(global_label "3V3_CORE" (shape passive) (at 99.06 224.79 0) (effects (font (size 1 1)) (justify left bottom)))(wire (pts (xy 99.06 237.49) (xy 99.06 242.57)) (stroke (width 0) (type default)))(global_label "GND" (shape passive) (at 99.06 242.57 0) (effects (font (size 1 1)) (justify left bottom)))(wire (pts (xy 200.66 64.77) (xy 200.66 69.85)) (stroke (width 0) (type default)))(global_label "GND" (shape passive) (at 200.66 69.85 0) (effects (font (size 1 1)) (justify left bottom)))(wire (pts (xy 193.04 58.42) (xy 187.96 58.42)) (stroke (width 0) (type default)))(global_label "ADC_RESET_SRC" (shape passive) (at 187.96 58.42 0) (effects (font (size 1 1)) (justify right bottom)))(wire (pts (xy 208.28 58.42) (xy 213.36 58.42)) (stroke (width 0) (type default)))(global_label "ADC_RESET" (shape passive) (at 213.36 58.42 0) (effects (font (size 1 1)) (justify left bottom)))(wire (pts (xy 165.1 72.39) (xy 165.1 67.31)) (stroke (width 0) (type default)))(global_label "ADC_RESET_SRC" (shape passive) (at 165.1 67.31 0) (effects (font (size 1 1)) (justify left bottom)))(wire (pts (xy 165.1 80.01) (xy 165.1 85.09)) (stroke (width 0) (type default)))(global_label "GND" (shape passive) (at 165.1 85.09 0) (effects (font (size 1 1)) (justify left bottom)))(wire (pts (xy 200.66 107.95) (xy 200.66 113.03)) (stroke (width 0) (type default)))(global_label "GND" (shape passive) (at 200.66 113.03 0) (effects (font (size 1 1)) (justify left bottom)))(wire (pts (xy 193.04 101.6) (xy 187.96 101.6)) (stroke (width 0) (type default)))(global_label "MEAS_EN_SRC" (shape passive) (at 187.96 101.6 0) (effects (font (size 1 1)) (justify right bottom)))(wire (pts (xy 208.28 101.6) (xy 213.36 101.6)) (stroke (width 0) (type default)))(global_label "MEAS_EN" (shape passive) (at 213.36 101.6 0) (effects (font (size 1 1)) (justify left bottom)))(wire (pts (xy 165.1 115.57) (xy 165.1 110.49)) (stroke (width 0) (type default)))(global_label "MEAS_EN_SRC" (shape passive) (at 165.1 110.49 0) (effects (font (size 1 1)) (justify left bottom)))(wire (pts (xy 165.1 123.19) (xy 165.1 128.27)) (stroke (width 0) (type default)))(global_label "GND" (shape passive) (at 165.1 128.27 0) (effects (font (size 1 1)) (justify left bottom)))(wire (pts (xy 208.28 144.78) (xy 213.36 144.78)) (stroke (width 0) (type default)))(global_label "CS_ILOG_N" (shape passive) (at 213.36 144.78 0) (effects (font (size 1 1)) (justify left bottom)))(wire (pts (xy 193.04 144.78) (xy 187.96 144.78)) (stroke (width 0) (type default)))(global_label "CS_ILOG_N_SRC" (shape passive) (at 187.96 144.78 0) (effects (font (size 1 1)) (justify right bottom)))(wire (pts (xy 200.66 151.13) (xy 200.66 156.21)) (stroke (width 0) (type default)))(global_label "GND" (shape passive) (at 200.66 156.21 0) (effects (font (size 1 1)) (justify left bottom)))(wire (pts (xy 208.28 187.96) (xy 213.36 187.96)) (stroke (width 0) (type default)))(global_label "CS_ITEST_N" (shape passive) (at 213.36 187.96 0) (effects (font (size 1 1)) (justify left bottom)))(wire (pts (xy 193.04 187.96) (xy 187.96 187.96)) (stroke (width 0) (type default)))(global_label "CS_ITEST_N_SRC" (shape passive) (at 187.96 187.96 0) (effects (font (size 1 1)) (justify right bottom)))(wire (pts (xy 200.66 194.31) (xy 200.66 199.39)) (stroke (width 0) (type default)))(global_label "GND" (shape passive) (at 200.66 199.39 0) (effects (font (size 1 1)) (justify left bottom)))(wire (pts (xy 200.66 246.38) (xy 200.66 251.46)) (stroke (width 0) (type default)))(global_label "GND" (shape passive) (at 200.66 251.46 0) (effects (font (size 1 1)) (justify left bottom)))(wire (pts (xy 200.66 220.98) (xy 200.66 215.9)) (stroke (width 0) (type default)))(global_label "3V3_CORE" (shape passive) (at 200.66 215.9 0) (effects (font (size 1 1)) (justify left bottom)))(wire (pts (xy 226.06 229.87) (xy 226.06 224.79)) (stroke (width 0) (type default)))(global_label "3V3_CORE" (shape passive) (at 226.06 224.79 0) (effects (font (size 1 1)) (justify left bottom)))(wire (pts (xy 226.06 237.49) (xy 226.06 242.57)) (stroke (width 0) (type default)))(global_label "GND" (shape passive) (at 226.06 242.57 0) (effects (font (size 1 1)) (justify left bottom)))(wire (pts (xy 327.66 64.77) (xy 327.66 69.85)) (stroke (width 0) (type default)))(global_label "GND" (shape passive) (at 327.66 69.85 0) (effects (font (size 1 1)) (justify left bottom)))(wire (pts (xy 320.04 58.42) (xy 314.96 58.42)) (stroke (width 0) (type default)))(global_label "SPI3_SCLK_SRC" (shape passive) (at 314.96 58.42 0) (effects (font (size 1 1)) (justify right bottom)))(wire (pts (xy 335.28 58.42) (xy 340.36 58.42)) (stroke (width 0) (type default)))(label "SPI3_SCLK_DRV"  (at 340.36 58.42 0) (effects (font (size 1 1)) (justify left bottom)))(wire (pts (xy 292.1 72.39) (xy 292.1 67.31)) (stroke (width 0) (type default)))(global_label "SPI3_SCLK_SRC" (shape passive) (at 292.1 67.31 0) (effects (font (size 1 1)) (justify left bottom)))(wire (pts (xy 292.1 80.01) (xy 292.1 85.09)) (stroke (width 0) (type default)))(global_label "GND" (shape passive) (at 292.1 85.09 0) (effects (font (size 1 1)) (justify left bottom)))(wire (pts (xy 364.49 78.74) (xy 359.41 78.74)) (stroke (width 0) (type default)))(label "SPI3_SCLK_DRV"  (at 359.41 78.74 0) (effects (font (size 1 1)) (justify right bottom)))(wire (pts (xy 372.11 78.74) (xy 377.19 78.74)) (stroke (width 0) (type default)))(global_label "SPI3_SCLK" (shape passive) (at 377.19 78.74 0) (effects (font (size 1 1)) (justify left bottom)))(wire (pts (xy 327.66 107.95) (xy 327.66 113.03)) (stroke (width 0) (type default)))(global_label "GND" (shape passive) (at 327.66 113.03 0) (effects (font (size 1 1)) (justify left bottom)))(wire (pts (xy 320.04 101.6) (xy 314.96 101.6)) (stroke (width 0) (type default)))(global_label "SPI3_MOSI_SRC" (shape passive) (at 314.96 101.6 0) (effects (font (size 1 1)) (justify right bottom)))(wire (pts (xy 335.28 101.6) (xy 340.36 101.6)) (stroke (width 0) (type default)))(label "SPI3_MOSI_DRV"  (at 340.36 101.6 0) (effects (font (size 1 1)) (justify left bottom)))(wire (pts (xy 292.1 115.57) (xy 292.1 110.49)) (stroke (width 0) (type default)))(global_label "SPI3_MOSI_SRC" (shape passive) (at 292.1 110.49 0) (effects (font (size 1 1)) (justify left bottom)))(wire (pts (xy 292.1 123.19) (xy 292.1 128.27)) (stroke (width 0) (type default)))(global_label "GND" (shape passive) (at 292.1 128.27 0) (effects (font (size 1 1)) (justify left bottom)))(wire (pts (xy 364.49 121.92) (xy 359.41 121.92)) (stroke (width 0) (type default)))(label "SPI3_MOSI_DRV"  (at 359.41 121.92 0) (effects (font (size 1 1)) (justify right bottom)))(wire (pts (xy 372.11 121.92) (xy 377.19 121.92)) (stroke (width 0) (type default)))(global_label "SPI3_MOSI" (shape passive) (at 377.19 121.92 0) (effects (font (size 1 1)) (justify left bottom)))(wire (pts (xy 335.28 144.78) (xy 340.36 144.78)) (stroke (width 0) (type default)))(global_label "TC1_CS" (shape passive) (at 340.36 144.78 0) (effects (font (size 1 1)) (justify left bottom)))(wire (pts (xy 320.04 144.78) (xy 314.96 144.78)) (stroke (width 0) (type default)))(global_label "TC1_CS_SRC" (shape passive) (at 314.96 144.78 0) (effects (font (size 1 1)) (justify right bottom)))(wire (pts (xy 327.66 151.13) (xy 327.66 156.21)) (stroke (width 0) (type default)))(global_label "GND" (shape passive) (at 327.66 156.21 0) (effects (font (size 1 1)) (justify left bottom)))(wire (pts (xy 292.1 158.75) (xy 292.1 153.67)) (stroke (width 0) (type default)))(global_label "TC1_CS_SRC" (shape passive) (at 292.1 153.67 0) (effects (font (size 1 1)) (justify left bottom)))(wire (pts (xy 292.1 166.37) (xy 292.1 171.45)) (stroke (width 0) (type default)))(global_label "3V3_CORE" (shape passive) (at 292.1 171.45 0) (effects (font (size 1 1)) (justify left bottom)))(wire (pts (xy 335.28 187.96) (xy 340.36 187.96)) (stroke (width 0) (type default)))(global_label "TC2_CS" (shape passive) (at 340.36 187.96 0) (effects (font (size 1 1)) (justify left bottom)))(wire (pts (xy 320.04 187.96) (xy 314.96 187.96)) (stroke (width 0) (type default)))(global_label "TC2_CS_SRC" (shape passive) (at 314.96 187.96 0) (effects (font (size 1 1)) (justify right bottom)))(wire (pts (xy 327.66 194.31) (xy 327.66 199.39)) (stroke (width 0) (type default)))(global_label "GND" (shape passive) (at 327.66 199.39 0) (effects (font (size 1 1)) (justify left bottom)))(wire (pts (xy 292.1 201.93) (xy 292.1 196.85)) (stroke (width 0) (type default)))(global_label "TC2_CS_SRC" (shape passive) (at 292.1 196.85 0) (effects (font (size 1 1)) (justify left bottom)))(wire (pts (xy 292.1 209.55) (xy 292.1 214.63)) (stroke (width 0) (type default)))(global_label "3V3_CORE" (shape passive) (at 292.1 214.63 0) (effects (font (size 1 1)) (justify left bottom)))(wire (pts (xy 327.66 246.38) (xy 327.66 251.46)) (stroke (width 0) (type default)))(global_label "GND" (shape passive) (at 327.66 251.46 0) (effects (font (size 1 1)) (justify left bottom)))(wire (pts (xy 327.66 220.98) (xy 327.66 215.9)) (stroke (width 0) (type default)))(global_label "3V3_CORE" (shape passive) (at 327.66 215.9 0) (effects (font (size 1 1)) (justify left bottom)))(wire (pts (xy 353.06 229.87) (xy 353.06 224.79)) (stroke (width 0) (type default)))(global_label "3V3_CORE" (shape passive) (at 353.06 224.79 0) (effects (font (size 1 1)) (justify left bottom)))(wire (pts (xy 353.06 237.49) (xy 353.06 242.57)) (stroke (width 0) (type default)))(global_label "GND" (shape passive) (at 353.06 242.57 0) (effects (font (size 1 1)) (justify left bottom))))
